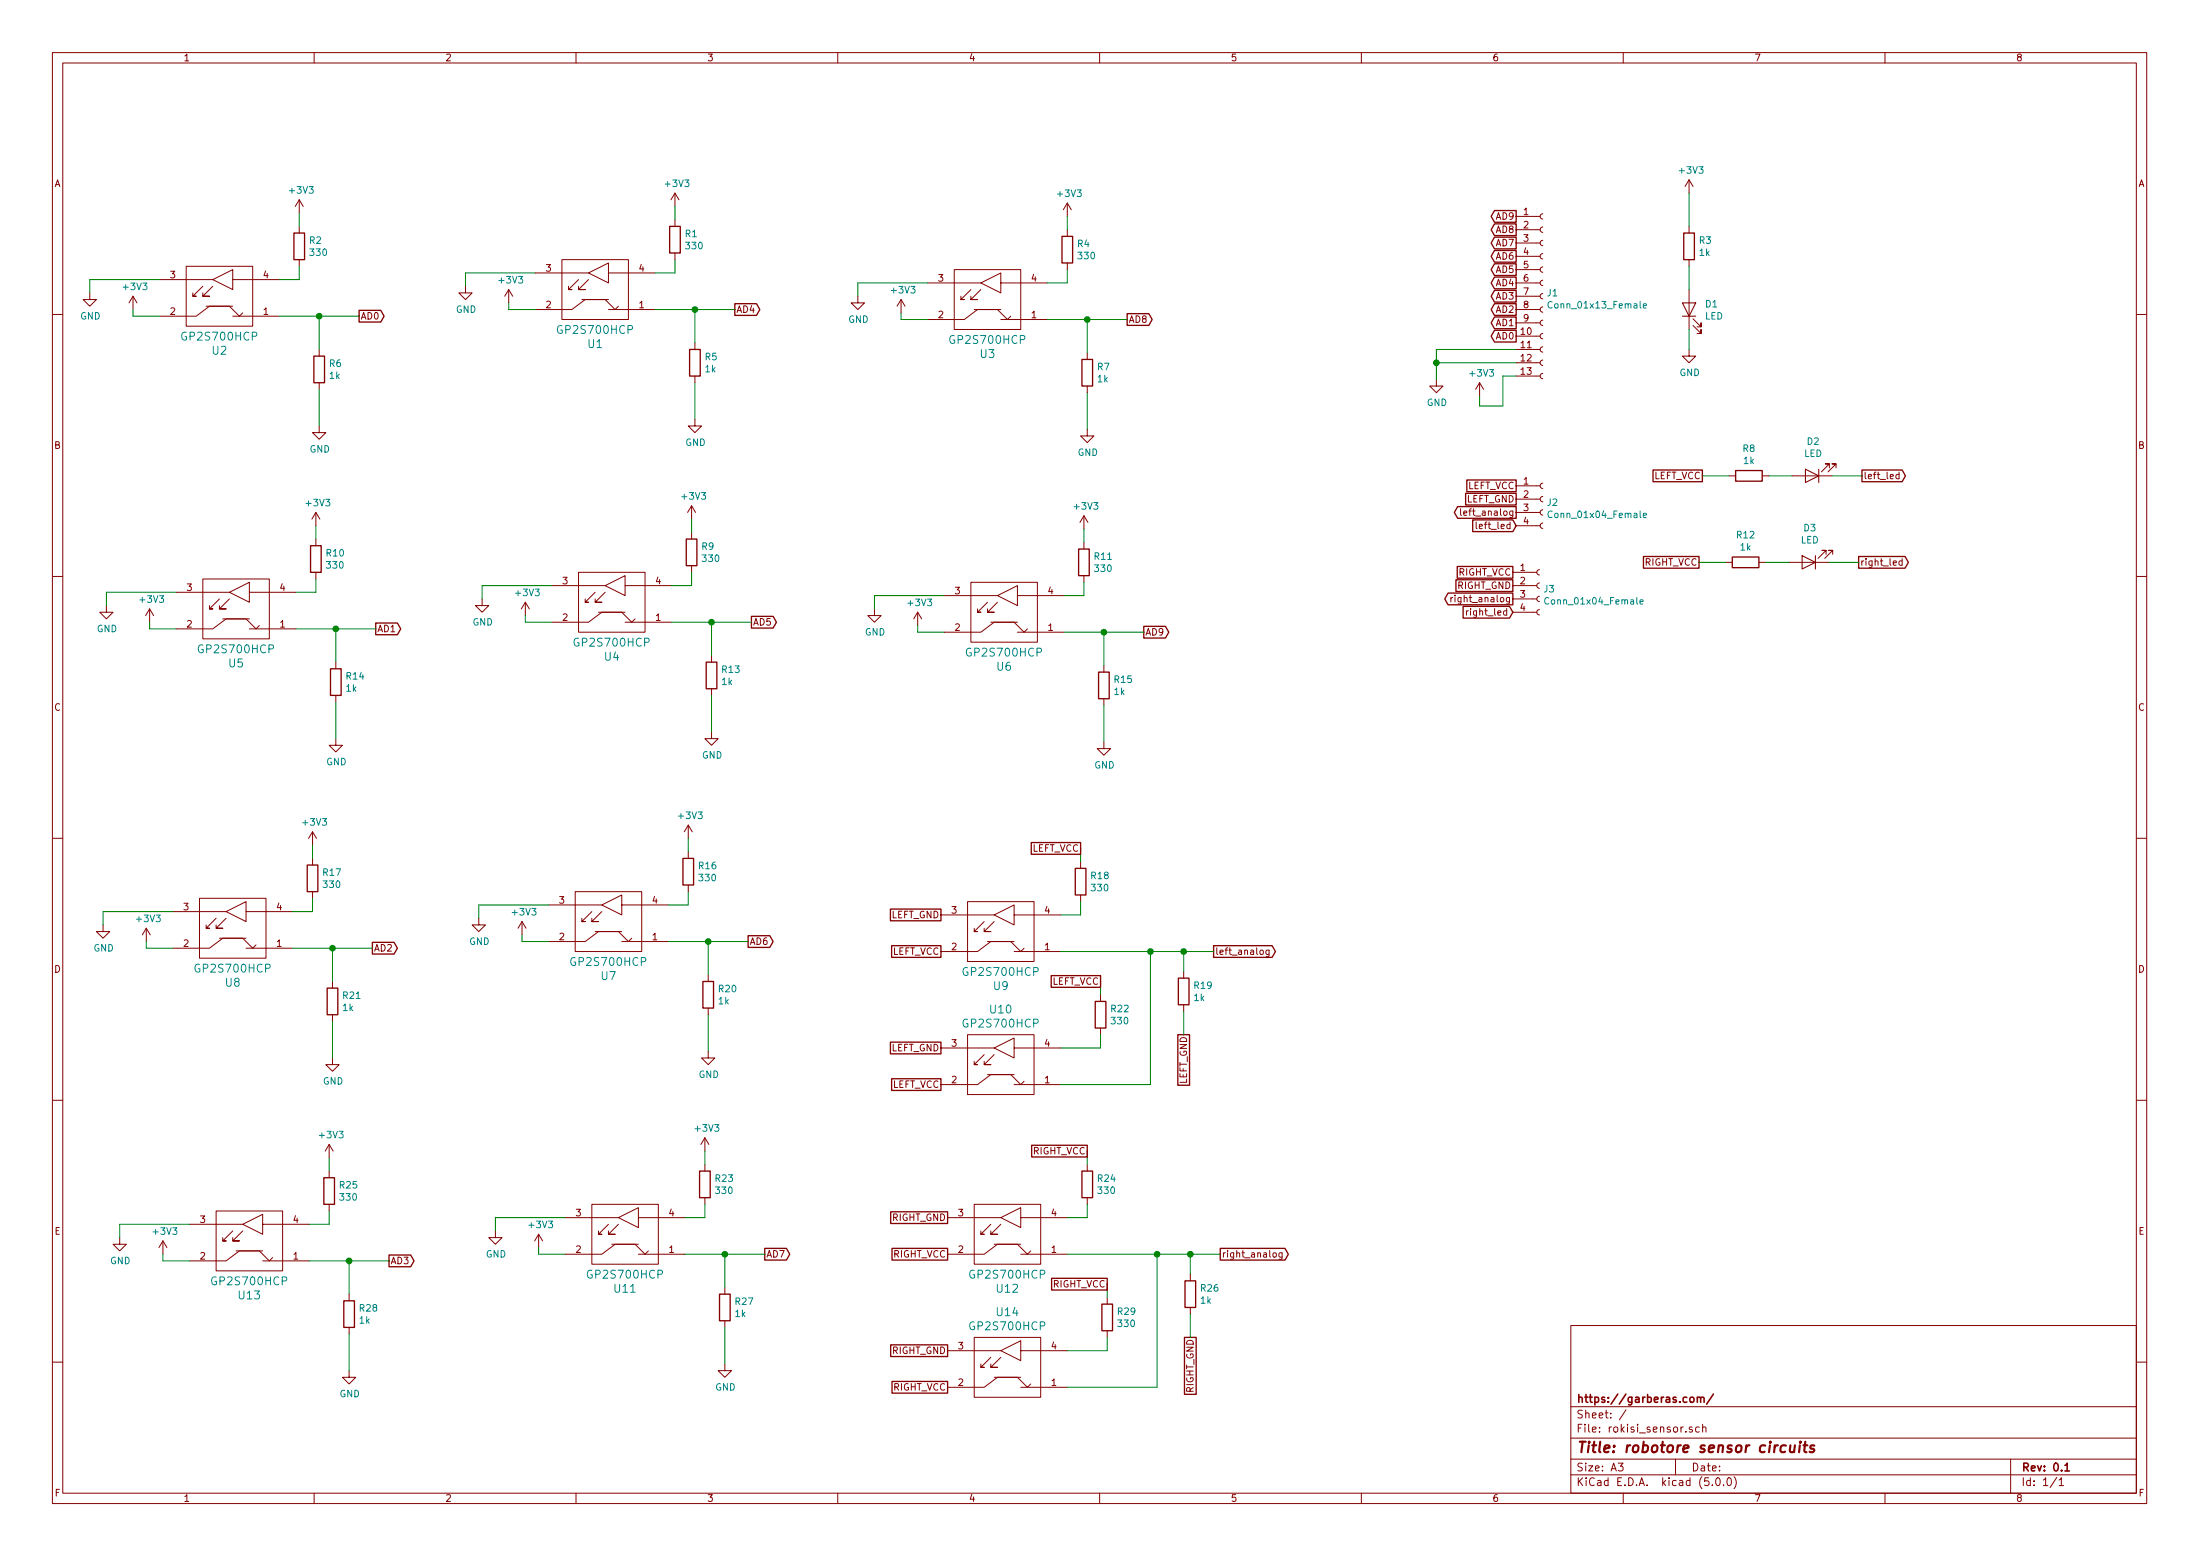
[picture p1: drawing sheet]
EESchema Schematic File Version 4
LIBS:rokisi_sensor-cache
EELAYER 26 0
EELAYER END
$Descr A3 16535 11693
encoding utf-8
Sheet 1 1
Title "robotore sensor circuits"
Date ""
Rev "0.1"
Comp "https://garberas.com/"
Comment1 ""
Comment2 ""
Comment3 ""
Comment4 ""
$EndDescr
$Comp
L gp2s700hcp:GP2S700HCP U2
U 1 1
P 1900 2000
F 0 "U2" H 2150 2637 60  0000 C CNN
F 1 "GP2S700HCP" H 2150 2531 60  0000 C CNN
F 2 "mylib:GP2S700HCP" H 1900 2000 60  0001 C CNN
F 3 "" H 1900 2000 60  0001 C CNN
	1    1900 2000
	-1   0    0    1   
$EndComp
$Comp
L Device:R R6
U 1 1
P 2400 2775
F 0 "R6" H 2470 2821 50  0000 L CNN
F 1 "1k" H 2470 2730 50  0000 L CNN
F 2 "Resistors_SMD:R_0603_HandSoldering" V 2330 2775 50  0001 C CNN
F 3 "~" H 2400 2775 50  0001 C CNN
	1    2400 2775
	1    0    0    -1  
$EndComp
$Comp
L power:GND #PWR0101
U 1 1
P 2400 3200
F 0 "#PWR0101" H 2400 2950 50  0001 C CNN
F 1 "GND" H 2405 3027 50  0000 C CNN
F 2 "" H 2400 3200 50  0001 C CNN
F 3 "" H 2400 3200 50  0001 C CNN
	1    2400 3200
	1    0    0    -1  
$EndComp
$Comp
L power:GND #PWR0102
U 1 1
P 675 2200
F 0 "#PWR0102" H 675 1950 50  0001 C CNN
F 1 "GND" H 680 2027 50  0000 C CNN
F 2 "" H 675 2200 50  0001 C CNN
F 3 "" H 675 2200 50  0001 C CNN
	1    675  2200
	1    0    0    -1  
$EndComp
Wire Wire Line
	1200 2100 675  2100
Wire Wire Line
	675  2100 675  2200
$Comp
L power:+3V3 #PWR0103
U 1 1
P 1000 2325
F 0 "#PWR0103" H 1000 2175 50  0001 C CNN
F 1 "+3V3" H 1015 2498 50  0000 C CNN
F 2 "" H 1000 2325 50  0001 C CNN
F 3 "" H 1000 2325 50  0001 C CNN
	1    1000 2325
	1    0    0    -1  
$EndComp
Wire Wire Line
	1000 2325 1000 2375
Wire Wire Line
	1000 2375 1200 2375
$Comp
L Device:R R2
U 1 1
P 2250 1850
F 0 "R2" H 2320 1896 50  0000 L CNN
F 1 "330" H 2320 1805 50  0000 L CNN
F 2 "Resistors_SMD:R_0603_HandSoldering" V 2180 1850 50  0001 C CNN
F 3 "~" H 2250 1850 50  0001 C CNN
	1    2250 1850
	1    0    0    -1  
$EndComp
$Comp
L power:+3V3 #PWR0104
U 1 1
P 2250 1600
F 0 "#PWR0104" H 2250 1450 50  0001 C CNN
F 1 "+3V3" H 2265 1773 50  0000 C CNN
F 2 "" H 2250 1600 50  0001 C CNN
F 3 "" H 2250 1600 50  0001 C CNN
	1    2250 1600
	1    0    0    -1  
$EndComp
Wire Wire Line
	2250 1600 2250 1700
Wire Wire Line
	2250 2000 2250 2100
Wire Wire Line
	2250 2100 2100 2100
Wire Wire Line
	2100 2375 2400 2375
Wire Wire Line
	2400 2375 2400 2625
Text GLabel 2700 2375 2    50   Output ~ 0
AD0
Wire Wire Line
	2700 2375 2400 2375
Connection ~ 2400 2375
Wire Wire Line
	2400 2925 2400 3200
$Comp
L gp2s700hcp:GP2S700HCP U5
U 1 1
P 2025 4350
F 0 "U5" H 2275 4987 60  0000 C CNN
F 1 "GP2S700HCP" H 2275 4881 60  0000 C CNN
F 2 "mylib:GP2S700HCP" H 2025 4350 60  0001 C CNN
F 3 "" H 2025 4350 60  0001 C CNN
	1    2025 4350
	-1   0    0    1   
$EndComp
$Comp
L Device:R R14
U 1 1
P 2525 5125
F 0 "R14" H 2595 5171 50  0000 L CNN
F 1 "1k" H 2595 5080 50  0000 L CNN
F 2 "Resistors_SMD:R_0603_HandSoldering" V 2455 5125 50  0001 C CNN
F 3 "~" H 2525 5125 50  0001 C CNN
	1    2525 5125
	1    0    0    -1  
$EndComp
$Comp
L power:GND #PWR0105
U 1 1
P 2525 5550
F 0 "#PWR0105" H 2525 5300 50  0001 C CNN
F 1 "GND" H 2530 5377 50  0000 C CNN
F 2 "" H 2525 5550 50  0001 C CNN
F 3 "" H 2525 5550 50  0001 C CNN
	1    2525 5550
	1    0    0    -1  
$EndComp
$Comp
L power:GND #PWR0106
U 1 1
P 800 4550
F 0 "#PWR0106" H 800 4300 50  0001 C CNN
F 1 "GND" H 805 4377 50  0000 C CNN
F 2 "" H 800 4550 50  0001 C CNN
F 3 "" H 800 4550 50  0001 C CNN
	1    800  4550
	1    0    0    -1  
$EndComp
Wire Wire Line
	1325 4450 800  4450
Wire Wire Line
	800  4450 800  4550
$Comp
L power:+3V3 #PWR0107
U 1 1
P 1125 4675
F 0 "#PWR0107" H 1125 4525 50  0001 C CNN
F 1 "+3V3" H 1140 4848 50  0000 C CNN
F 2 "" H 1125 4675 50  0001 C CNN
F 3 "" H 1125 4675 50  0001 C CNN
	1    1125 4675
	1    0    0    -1  
$EndComp
Wire Wire Line
	1125 4675 1125 4725
Wire Wire Line
	1125 4725 1325 4725
$Comp
L Device:R R10
U 1 1
P 2375 4200
F 0 "R10" H 2445 4246 50  0000 L CNN
F 1 "330" H 2445 4155 50  0000 L CNN
F 2 "Resistors_SMD:R_0603_HandSoldering" V 2305 4200 50  0001 C CNN
F 3 "~" H 2375 4200 50  0001 C CNN
	1    2375 4200
	1    0    0    -1  
$EndComp
$Comp
L power:+3V3 #PWR0108
U 1 1
P 2375 3950
F 0 "#PWR0108" H 2375 3800 50  0001 C CNN
F 1 "+3V3" H 2390 4123 50  0000 C CNN
F 2 "" H 2375 3950 50  0001 C CNN
F 3 "" H 2375 3950 50  0001 C CNN
	1    2375 3950
	1    0    0    -1  
$EndComp
Wire Wire Line
	2375 3950 2375 4050
Wire Wire Line
	2375 4350 2375 4450
Wire Wire Line
	2375 4450 2225 4450
Wire Wire Line
	2225 4725 2525 4725
Wire Wire Line
	2525 4725 2525 4975
Text GLabel 2825 4725 2    50   Output ~ 0
AD1
Wire Wire Line
	2825 4725 2525 4725
Connection ~ 2525 4725
Wire Wire Line
	2525 5275 2525 5550
$Comp
L gp2s700hcp:GP2S700HCP U8
U 1 1
P 2000 6750
F 0 "U8" H 2250 7387 60  0000 C CNN
F 1 "GP2S700HCP" H 2250 7281 60  0000 C CNN
F 2 "mylib:GP2S700HCP" H 2000 6750 60  0001 C CNN
F 3 "" H 2000 6750 60  0001 C CNN
	1    2000 6750
	-1   0    0    1   
$EndComp
$Comp
L Device:R R21
U 1 1
P 2500 7525
F 0 "R21" H 2570 7571 50  0000 L CNN
F 1 "1k" H 2570 7480 50  0000 L CNN
F 2 "Resistors_SMD:R_0603_HandSoldering" V 2430 7525 50  0001 C CNN
F 3 "~" H 2500 7525 50  0001 C CNN
	1    2500 7525
	1    0    0    -1  
$EndComp
$Comp
L power:GND #PWR0109
U 1 1
P 2500 7950
F 0 "#PWR0109" H 2500 7700 50  0001 C CNN
F 1 "GND" H 2505 7777 50  0000 C CNN
F 2 "" H 2500 7950 50  0001 C CNN
F 3 "" H 2500 7950 50  0001 C CNN
	1    2500 7950
	1    0    0    -1  
$EndComp
$Comp
L power:GND #PWR0110
U 1 1
P 775 6950
F 0 "#PWR0110" H 775 6700 50  0001 C CNN
F 1 "GND" H 780 6777 50  0000 C CNN
F 2 "" H 775 6950 50  0001 C CNN
F 3 "" H 775 6950 50  0001 C CNN
	1    775  6950
	1    0    0    -1  
$EndComp
Wire Wire Line
	1300 6850 775  6850
Wire Wire Line
	775  6850 775  6950
$Comp
L power:+3V3 #PWR0111
U 1 1
P 1100 7075
F 0 "#PWR0111" H 1100 6925 50  0001 C CNN
F 1 "+3V3" H 1115 7248 50  0000 C CNN
F 2 "" H 1100 7075 50  0001 C CNN
F 3 "" H 1100 7075 50  0001 C CNN
	1    1100 7075
	1    0    0    -1  
$EndComp
Wire Wire Line
	1100 7075 1100 7125
Wire Wire Line
	1100 7125 1300 7125
$Comp
L Device:R R17
U 1 1
P 2350 6600
F 0 "R17" H 2420 6646 50  0000 L CNN
F 1 "330" H 2420 6555 50  0000 L CNN
F 2 "Resistors_SMD:R_0603_HandSoldering" V 2280 6600 50  0001 C CNN
F 3 "~" H 2350 6600 50  0001 C CNN
	1    2350 6600
	1    0    0    -1  
$EndComp
$Comp
L power:+3V3 #PWR0112
U 1 1
P 2350 6350
F 0 "#PWR0112" H 2350 6200 50  0001 C CNN
F 1 "+3V3" H 2365 6523 50  0000 C CNN
F 2 "" H 2350 6350 50  0001 C CNN
F 3 "" H 2350 6350 50  0001 C CNN
	1    2350 6350
	1    0    0    -1  
$EndComp
Wire Wire Line
	2350 6350 2350 6450
Wire Wire Line
	2350 6750 2350 6850
Wire Wire Line
	2350 6850 2200 6850
Wire Wire Line
	2200 7125 2500 7125
Wire Wire Line
	2500 7125 2500 7375
Text GLabel 2800 7125 2    50   Output ~ 0
AD2
Wire Wire Line
	2800 7125 2500 7125
Connection ~ 2500 7125
Wire Wire Line
	2500 7675 2500 7950
$Comp
L gp2s700hcp:GP2S700HCP U13
U 1 1
P 2125 9100
F 0 "U13" H 2375 9737 60  0000 C CNN
F 1 "GP2S700HCP" H 2375 9631 60  0000 C CNN
F 2 "mylib:GP2S700HCP" H 2125 9100 60  0001 C CNN
F 3 "" H 2125 9100 60  0001 C CNN
	1    2125 9100
	-1   0    0    1   
$EndComp
$Comp
L Device:R R28
U 1 1
P 2625 9875
F 0 "R28" H 2695 9921 50  0000 L CNN
F 1 "1k" H 2695 9830 50  0000 L CNN
F 2 "Resistors_SMD:R_0603_HandSoldering" V 2555 9875 50  0001 C CNN
F 3 "~" H 2625 9875 50  0001 C CNN
	1    2625 9875
	1    0    0    -1  
$EndComp
$Comp
L power:GND #PWR0113
U 1 1
P 2625 10300
F 0 "#PWR0113" H 2625 10050 50  0001 C CNN
F 1 "GND" H 2630 10127 50  0000 C CNN
F 2 "" H 2625 10300 50  0001 C CNN
F 3 "" H 2625 10300 50  0001 C CNN
	1    2625 10300
	1    0    0    -1  
$EndComp
$Comp
L power:GND #PWR0114
U 1 1
P 900 9300
F 0 "#PWR0114" H 900 9050 50  0001 C CNN
F 1 "GND" H 905 9127 50  0000 C CNN
F 2 "" H 900 9300 50  0001 C CNN
F 3 "" H 900 9300 50  0001 C CNN
	1    900  9300
	1    0    0    -1  
$EndComp
Wire Wire Line
	1425 9200 900  9200
Wire Wire Line
	900  9200 900  9300
$Comp
L power:+3V3 #PWR0115
U 1 1
P 1225 9425
F 0 "#PWR0115" H 1225 9275 50  0001 C CNN
F 1 "+3V3" H 1240 9598 50  0000 C CNN
F 2 "" H 1225 9425 50  0001 C CNN
F 3 "" H 1225 9425 50  0001 C CNN
	1    1225 9425
	1    0    0    -1  
$EndComp
Wire Wire Line
	1225 9425 1225 9475
Wire Wire Line
	1225 9475 1425 9475
$Comp
L Device:R R25
U 1 1
P 2475 8950
F 0 "R25" H 2545 8996 50  0000 L CNN
F 1 "330" H 2545 8905 50  0000 L CNN
F 2 "Resistors_SMD:R_0603_HandSoldering" V 2405 8950 50  0001 C CNN
F 3 "~" H 2475 8950 50  0001 C CNN
	1    2475 8950
	1    0    0    -1  
$EndComp
$Comp
L power:+3V3 #PWR0116
U 1 1
P 2475 8700
F 0 "#PWR0116" H 2475 8550 50  0001 C CNN
F 1 "+3V3" H 2490 8873 50  0000 C CNN
F 2 "" H 2475 8700 50  0001 C CNN
F 3 "" H 2475 8700 50  0001 C CNN
	1    2475 8700
	1    0    0    -1  
$EndComp
Wire Wire Line
	2475 8700 2475 8800
Wire Wire Line
	2475 9100 2475 9200
Wire Wire Line
	2475 9200 2325 9200
Wire Wire Line
	2325 9475 2625 9475
Wire Wire Line
	2625 9475 2625 9725
Text GLabel 2925 9475 2    50   Output ~ 0
AD3
Wire Wire Line
	2925 9475 2625 9475
Connection ~ 2625 9475
Wire Wire Line
	2625 10025 2625 10300
$Comp
L gp2s700hcp:GP2S700HCP U1
U 1 1
P 4725 1950
F 0 "U1" H 4975 2587 60  0000 C CNN
F 1 "GP2S700HCP" H 4975 2481 60  0000 C CNN
F 2 "mylib:GP2S700HCP" H 4725 1950 60  0001 C CNN
F 3 "" H 4725 1950 60  0001 C CNN
	1    4725 1950
	-1   0    0    1   
$EndComp
$Comp
L Device:R R5
U 1 1
P 5225 2725
F 0 "R5" H 5295 2771 50  0000 L CNN
F 1 "1k" H 5295 2680 50  0000 L CNN
F 2 "Resistors_SMD:R_0603_HandSoldering" V 5155 2725 50  0001 C CNN
F 3 "~" H 5225 2725 50  0001 C CNN
	1    5225 2725
	1    0    0    -1  
$EndComp
$Comp
L power:GND #PWR0117
U 1 1
P 5225 3150
F 0 "#PWR0117" H 5225 2900 50  0001 C CNN
F 1 "GND" H 5230 2977 50  0000 C CNN
F 2 "" H 5225 3150 50  0001 C CNN
F 3 "" H 5225 3150 50  0001 C CNN
	1    5225 3150
	1    0    0    -1  
$EndComp
$Comp
L power:GND #PWR0118
U 1 1
P 3500 2150
F 0 "#PWR0118" H 3500 1900 50  0001 C CNN
F 1 "GND" H 3505 1977 50  0000 C CNN
F 2 "" H 3500 2150 50  0001 C CNN
F 3 "" H 3500 2150 50  0001 C CNN
	1    3500 2150
	1    0    0    -1  
$EndComp
Wire Wire Line
	4025 2050 3500 2050
Wire Wire Line
	3500 2050 3500 2150
$Comp
L power:+3V3 #PWR0119
U 1 1
P 3825 2275
F 0 "#PWR0119" H 3825 2125 50  0001 C CNN
F 1 "+3V3" H 3840 2448 50  0000 C CNN
F 2 "" H 3825 2275 50  0001 C CNN
F 3 "" H 3825 2275 50  0001 C CNN
	1    3825 2275
	1    0    0    -1  
$EndComp
Wire Wire Line
	3825 2275 3825 2325
Wire Wire Line
	3825 2325 4025 2325
$Comp
L Device:R R1
U 1 1
P 5075 1800
F 0 "R1" H 5145 1846 50  0000 L CNN
F 1 "330" H 5145 1755 50  0000 L CNN
F 2 "Resistors_SMD:R_0603_HandSoldering" V 5005 1800 50  0001 C CNN
F 3 "~" H 5075 1800 50  0001 C CNN
	1    5075 1800
	1    0    0    -1  
$EndComp
$Comp
L power:+3V3 #PWR0120
U 1 1
P 5075 1550
F 0 "#PWR0120" H 5075 1400 50  0001 C CNN
F 1 "+3V3" H 5090 1723 50  0000 C CNN
F 2 "" H 5075 1550 50  0001 C CNN
F 3 "" H 5075 1550 50  0001 C CNN
	1    5075 1550
	1    0    0    -1  
$EndComp
Wire Wire Line
	5075 1550 5075 1650
Wire Wire Line
	5075 1950 5075 2050
Wire Wire Line
	5075 2050 4925 2050
Wire Wire Line
	4925 2325 5225 2325
Wire Wire Line
	5225 2325 5225 2575
Text GLabel 5525 2325 2    50   Output ~ 0
AD4
Wire Wire Line
	5525 2325 5225 2325
Connection ~ 5225 2325
Wire Wire Line
	5225 2875 5225 3150
$Comp
L gp2s700hcp:GP2S700HCP U4
U 1 1
P 4850 4300
F 0 "U4" H 5100 4937 60  0000 C CNN
F 1 "GP2S700HCP" H 5100 4831 60  0000 C CNN
F 2 "mylib:GP2S700HCP" H 4850 4300 60  0001 C CNN
F 3 "" H 4850 4300 60  0001 C CNN
	1    4850 4300
	-1   0    0    1   
$EndComp
$Comp
L Device:R R13
U 1 1
P 5350 5075
F 0 "R13" H 5420 5121 50  0000 L CNN
F 1 "1k" H 5420 5030 50  0000 L CNN
F 2 "Resistors_SMD:R_0603_HandSoldering" V 5280 5075 50  0001 C CNN
F 3 "~" H 5350 5075 50  0001 C CNN
	1    5350 5075
	1    0    0    -1  
$EndComp
$Comp
L power:GND #PWR0121
U 1 1
P 5350 5500
F 0 "#PWR0121" H 5350 5250 50  0001 C CNN
F 1 "GND" H 5355 5327 50  0000 C CNN
F 2 "" H 5350 5500 50  0001 C CNN
F 3 "" H 5350 5500 50  0001 C CNN
	1    5350 5500
	1    0    0    -1  
$EndComp
$Comp
L power:GND #PWR0122
U 1 1
P 3625 4500
F 0 "#PWR0122" H 3625 4250 50  0001 C CNN
F 1 "GND" H 3630 4327 50  0000 C CNN
F 2 "" H 3625 4500 50  0001 C CNN
F 3 "" H 3625 4500 50  0001 C CNN
	1    3625 4500
	1    0    0    -1  
$EndComp
Wire Wire Line
	4150 4400 3625 4400
Wire Wire Line
	3625 4400 3625 4500
$Comp
L power:+3V3 #PWR0123
U 1 1
P 3950 4625
F 0 "#PWR0123" H 3950 4475 50  0001 C CNN
F 1 "+3V3" H 3965 4798 50  0000 C CNN
F 2 "" H 3950 4625 50  0001 C CNN
F 3 "" H 3950 4625 50  0001 C CNN
	1    3950 4625
	1    0    0    -1  
$EndComp
Wire Wire Line
	3950 4625 3950 4675
Wire Wire Line
	3950 4675 4150 4675
$Comp
L Device:R R9
U 1 1
P 5200 4150
F 0 "R9" H 5270 4196 50  0000 L CNN
F 1 "330" H 5270 4105 50  0000 L CNN
F 2 "Resistors_SMD:R_0603_HandSoldering" V 5130 4150 50  0001 C CNN
F 3 "~" H 5200 4150 50  0001 C CNN
	1    5200 4150
	1    0    0    -1  
$EndComp
$Comp
L power:+3V3 #PWR0124
U 1 1
P 5200 3900
F 0 "#PWR0124" H 5200 3750 50  0001 C CNN
F 1 "+3V3" H 5215 4073 50  0000 C CNN
F 2 "" H 5200 3900 50  0001 C CNN
F 3 "" H 5200 3900 50  0001 C CNN
	1    5200 3900
	1    0    0    -1  
$EndComp
Wire Wire Line
	5200 3900 5200 4000
Wire Wire Line
	5200 4300 5200 4400
Wire Wire Line
	5200 4400 5050 4400
Wire Wire Line
	5050 4675 5350 4675
Wire Wire Line
	5350 4675 5350 4925
Text GLabel 5650 4675 2    50   Output ~ 0
AD5
Wire Wire Line
	5650 4675 5350 4675
Connection ~ 5350 4675
Wire Wire Line
	5350 5225 5350 5500
$Comp
L gp2s700hcp:GP2S700HCP U7
U 1 1
P 4825 6700
F 0 "U7" H 5075 7337 60  0000 C CNN
F 1 "GP2S700HCP" H 5075 7231 60  0000 C CNN
F 2 "mylib:GP2S700HCP" H 4825 6700 60  0001 C CNN
F 3 "" H 4825 6700 60  0001 C CNN
	1    4825 6700
	-1   0    0    1   
$EndComp
$Comp
L Device:R R20
U 1 1
P 5325 7475
F 0 "R20" H 5395 7521 50  0000 L CNN
F 1 "1k" H 5395 7430 50  0000 L CNN
F 2 "Resistors_SMD:R_0603_HandSoldering" V 5255 7475 50  0001 C CNN
F 3 "~" H 5325 7475 50  0001 C CNN
	1    5325 7475
	1    0    0    -1  
$EndComp
$Comp
L power:GND #PWR0125
U 1 1
P 5325 7900
F 0 "#PWR0125" H 5325 7650 50  0001 C CNN
F 1 "GND" H 5330 7727 50  0000 C CNN
F 2 "" H 5325 7900 50  0001 C CNN
F 3 "" H 5325 7900 50  0001 C CNN
	1    5325 7900
	1    0    0    -1  
$EndComp
$Comp
L power:GND #PWR0126
U 1 1
P 3600 6900
F 0 "#PWR0126" H 3600 6650 50  0001 C CNN
F 1 "GND" H 3605 6727 50  0000 C CNN
F 2 "" H 3600 6900 50  0001 C CNN
F 3 "" H 3600 6900 50  0001 C CNN
	1    3600 6900
	1    0    0    -1  
$EndComp
Wire Wire Line
	4125 6800 3600 6800
Wire Wire Line
	3600 6800 3600 6900
$Comp
L power:+3V3 #PWR0127
U 1 1
P 3925 7025
F 0 "#PWR0127" H 3925 6875 50  0001 C CNN
F 1 "+3V3" H 3940 7198 50  0000 C CNN
F 2 "" H 3925 7025 50  0001 C CNN
F 3 "" H 3925 7025 50  0001 C CNN
	1    3925 7025
	1    0    0    -1  
$EndComp
Wire Wire Line
	3925 7025 3925 7075
Wire Wire Line
	3925 7075 4125 7075
$Comp
L Device:R R16
U 1 1
P 5175 6550
F 0 "R16" H 5245 6596 50  0000 L CNN
F 1 "330" H 5245 6505 50  0000 L CNN
F 2 "Resistors_SMD:R_0603_HandSoldering" V 5105 6550 50  0001 C CNN
F 3 "~" H 5175 6550 50  0001 C CNN
	1    5175 6550
	1    0    0    -1  
$EndComp
$Comp
L power:+3V3 #PWR0128
U 1 1
P 5175 6300
F 0 "#PWR0128" H 5175 6150 50  0001 C CNN
F 1 "+3V3" H 5190 6473 50  0000 C CNN
F 2 "" H 5175 6300 50  0001 C CNN
F 3 "" H 5175 6300 50  0001 C CNN
	1    5175 6300
	1    0    0    -1  
$EndComp
Wire Wire Line
	5175 6300 5175 6400
Wire Wire Line
	5175 6700 5175 6800
Wire Wire Line
	5175 6800 5025 6800
Wire Wire Line
	5025 7075 5325 7075
Wire Wire Line
	5325 7075 5325 7325
Text GLabel 5625 7075 2    50   Output ~ 0
AD6
Wire Wire Line
	5625 7075 5325 7075
Connection ~ 5325 7075
Wire Wire Line
	5325 7625 5325 7900
$Comp
L gp2s700hcp:GP2S700HCP U11
U 1 1
P 4950 9050
F 0 "U11" H 5200 9687 60  0000 C CNN
F 1 "GP2S700HCP" H 5200 9581 60  0000 C CNN
F 2 "mylib:GP2S700HCP" H 4950 9050 60  0001 C CNN
F 3 "" H 4950 9050 60  0001 C CNN
	1    4950 9050
	-1   0    0    1   
$EndComp
$Comp
L Device:R R27
U 1 1
P 5450 9825
F 0 "R27" H 5520 9871 50  0000 L CNN
F 1 "1k" H 5520 9780 50  0000 L CNN
F 2 "Resistors_SMD:R_0603_HandSoldering" V 5380 9825 50  0001 C CNN
F 3 "~" H 5450 9825 50  0001 C CNN
	1    5450 9825
	1    0    0    -1  
$EndComp
$Comp
L power:GND #PWR0129
U 1 1
P 5450 10250
F 0 "#PWR0129" H 5450 10000 50  0001 C CNN
F 1 "GND" H 5455 10077 50  0000 C CNN
F 2 "" H 5450 10250 50  0001 C CNN
F 3 "" H 5450 10250 50  0001 C CNN
	1    5450 10250
	1    0    0    -1  
$EndComp
$Comp
L power:GND #PWR0130
U 1 1
P 3725 9250
F 0 "#PWR0130" H 3725 9000 50  0001 C CNN
F 1 "GND" H 3730 9077 50  0000 C CNN
F 2 "" H 3725 9250 50  0001 C CNN
F 3 "" H 3725 9250 50  0001 C CNN
	1    3725 9250
	1    0    0    -1  
$EndComp
Wire Wire Line
	4250 9150 3725 9150
Wire Wire Line
	3725 9150 3725 9250
$Comp
L power:+3V3 #PWR0131
U 1 1
P 4050 9375
F 0 "#PWR0131" H 4050 9225 50  0001 C CNN
F 1 "+3V3" H 4065 9548 50  0000 C CNN
F 2 "" H 4050 9375 50  0001 C CNN
F 3 "" H 4050 9375 50  0001 C CNN
	1    4050 9375
	1    0    0    -1  
$EndComp
Wire Wire Line
	4050 9375 4050 9425
Wire Wire Line
	4050 9425 4250 9425
$Comp
L Device:R R23
U 1 1
P 5300 8900
F 0 "R23" H 5370 8946 50  0000 L CNN
F 1 "330" H 5370 8855 50  0000 L CNN
F 2 "Resistors_SMD:R_0603_HandSoldering" V 5230 8900 50  0001 C CNN
F 3 "~" H 5300 8900 50  0001 C CNN
	1    5300 8900
	1    0    0    -1  
$EndComp
$Comp
L power:+3V3 #PWR0132
U 1 1
P 5300 8650
F 0 "#PWR0132" H 5300 8500 50  0001 C CNN
F 1 "+3V3" H 5315 8823 50  0000 C CNN
F 2 "" H 5300 8650 50  0001 C CNN
F 3 "" H 5300 8650 50  0001 C CNN
	1    5300 8650
	1    0    0    -1  
$EndComp
Wire Wire Line
	5300 8650 5300 8750
Wire Wire Line
	5300 9050 5300 9150
Wire Wire Line
	5300 9150 5150 9150
Wire Wire Line
	5150 9425 5450 9425
Wire Wire Line
	5450 9425 5450 9675
Text GLabel 5750 9425 2    50   Output ~ 0
AD7
Wire Wire Line
	5750 9425 5450 9425
Connection ~ 5450 9425
Wire Wire Line
	5450 9975 5450 10250
$Comp
L gp2s700hcp:GP2S700HCP U3
U 1 1
P 7675 2025
F 0 "U3" H 7925 2662 60  0000 C CNN
F 1 "GP2S700HCP" H 7925 2556 60  0000 C CNN
F 2 "mylib:GP2S700HCP" H 7675 2025 60  0001 C CNN
F 3 "" H 7675 2025 60  0001 C CNN
	1    7675 2025
	-1   0    0    1   
$EndComp
$Comp
L Device:R R7
U 1 1
P 8175 2800
F 0 "R7" H 8245 2846 50  0000 L CNN
F 1 "1k" H 8245 2755 50  0000 L CNN
F 2 "Resistors_SMD:R_0603_HandSoldering" V 8105 2800 50  0001 C CNN
F 3 "~" H 8175 2800 50  0001 C CNN
	1    8175 2800
	1    0    0    -1  
$EndComp
$Comp
L power:GND #PWR0133
U 1 1
P 8175 3225
F 0 "#PWR0133" H 8175 2975 50  0001 C CNN
F 1 "GND" H 8180 3052 50  0000 C CNN
F 2 "" H 8175 3225 50  0001 C CNN
F 3 "" H 8175 3225 50  0001 C CNN
	1    8175 3225
	1    0    0    -1  
$EndComp
$Comp
L power:GND #PWR0134
U 1 1
P 6450 2225
F 0 "#PWR0134" H 6450 1975 50  0001 C CNN
F 1 "GND" H 6455 2052 50  0000 C CNN
F 2 "" H 6450 2225 50  0001 C CNN
F 3 "" H 6450 2225 50  0001 C CNN
	1    6450 2225
	1    0    0    -1  
$EndComp
Wire Wire Line
	6975 2125 6450 2125
Wire Wire Line
	6450 2125 6450 2225
$Comp
L power:+3V3 #PWR0135
U 1 1
P 6775 2350
F 0 "#PWR0135" H 6775 2200 50  0001 C CNN
F 1 "+3V3" H 6790 2523 50  0000 C CNN
F 2 "" H 6775 2350 50  0001 C CNN
F 3 "" H 6775 2350 50  0001 C CNN
	1    6775 2350
	1    0    0    -1  
$EndComp
Wire Wire Line
	6775 2350 6775 2400
Wire Wire Line
	6775 2400 6975 2400
$Comp
L Device:R R4
U 1 1
P 8025 1875
F 0 "R4" H 8095 1921 50  0000 L CNN
F 1 "330" H 8095 1830 50  0000 L CNN
F 2 "Resistors_SMD:R_0603_HandSoldering" V 7955 1875 50  0001 C CNN
F 3 "~" H 8025 1875 50  0001 C CNN
	1    8025 1875
	1    0    0    -1  
$EndComp
$Comp
L power:+3V3 #PWR0136
U 1 1
P 8025 1625
F 0 "#PWR0136" H 8025 1475 50  0001 C CNN
F 1 "+3V3" H 8040 1798 50  0000 C CNN
F 2 "" H 8025 1625 50  0001 C CNN
F 3 "" H 8025 1625 50  0001 C CNN
	1    8025 1625
	1    0    0    -1  
$EndComp
Wire Wire Line
	8025 1625 8025 1725
Wire Wire Line
	8025 2025 8025 2125
Wire Wire Line
	8025 2125 7875 2125
Wire Wire Line
	7875 2400 8175 2400
Wire Wire Line
	8175 2400 8175 2650
Text GLabel 8475 2400 2    50   Output ~ 0
AD8
Wire Wire Line
	8475 2400 8175 2400
Connection ~ 8175 2400
Wire Wire Line
	8175 2950 8175 3225
$Comp
L gp2s700hcp:GP2S700HCP U6
U 1 1
P 7800 4375
F 0 "U6" H 8050 5012 60  0000 C CNN
F 1 "GP2S700HCP" H 8050 4906 60  0000 C CNN
F 2 "mylib:GP2S700HCP" H 7800 4375 60  0001 C CNN
F 3 "" H 7800 4375 60  0001 C CNN
	1    7800 4375
	-1   0    0    1   
$EndComp
$Comp
L Device:R R15
U 1 1
P 8300 5150
F 0 "R15" H 8370 5196 50  0000 L CNN
F 1 "1k" H 8370 5105 50  0000 L CNN
F 2 "Resistors_SMD:R_0603_HandSoldering" V 8230 5150 50  0001 C CNN
F 3 "~" H 8300 5150 50  0001 C CNN
	1    8300 5150
	1    0    0    -1  
$EndComp
$Comp
L power:GND #PWR0137
U 1 1
P 8300 5575
F 0 "#PWR0137" H 8300 5325 50  0001 C CNN
F 1 "GND" H 8305 5402 50  0000 C CNN
F 2 "" H 8300 5575 50  0001 C CNN
F 3 "" H 8300 5575 50  0001 C CNN
	1    8300 5575
	1    0    0    -1  
$EndComp
$Comp
L power:GND #PWR0138
U 1 1
P 6575 4575
F 0 "#PWR0138" H 6575 4325 50  0001 C CNN
F 1 "GND" H 6580 4402 50  0000 C CNN
F 2 "" H 6575 4575 50  0001 C CNN
F 3 "" H 6575 4575 50  0001 C CNN
	1    6575 4575
	1    0    0    -1  
$EndComp
Wire Wire Line
	7100 4475 6575 4475
Wire Wire Line
	6575 4475 6575 4575
$Comp
L power:+3V3 #PWR0139
U 1 1
P 6900 4700
F 0 "#PWR0139" H 6900 4550 50  0001 C CNN
F 1 "+3V3" H 6915 4873 50  0000 C CNN
F 2 "" H 6900 4700 50  0001 C CNN
F 3 "" H 6900 4700 50  0001 C CNN
	1    6900 4700
	1    0    0    -1  
$EndComp
Wire Wire Line
	6900 4700 6900 4750
Wire Wire Line
	6900 4750 7100 4750
$Comp
L Device:R R11
U 1 1
P 8150 4225
F 0 "R11" H 8220 4271 50  0000 L CNN
F 1 "330" H 8220 4180 50  0000 L CNN
F 2 "Resistors_SMD:R_0603_HandSoldering" V 8080 4225 50  0001 C CNN
F 3 "~" H 8150 4225 50  0001 C CNN
	1    8150 4225
	1    0    0    -1  
$EndComp
$Comp
L power:+3V3 #PWR0140
U 1 1
P 8150 3975
F 0 "#PWR0140" H 8150 3825 50  0001 C CNN
F 1 "+3V3" H 8165 4148 50  0000 C CNN
F 2 "" H 8150 3975 50  0001 C CNN
F 3 "" H 8150 3975 50  0001 C CNN
	1    8150 3975
	1    0    0    -1  
$EndComp
Wire Wire Line
	8150 3975 8150 4075
Wire Wire Line
	8150 4375 8150 4475
Wire Wire Line
	8150 4475 8000 4475
Wire Wire Line
	8000 4750 8300 4750
Wire Wire Line
	8300 4750 8300 5000
Text GLabel 8600 4750 2    50   Output ~ 0
AD9
Wire Wire Line
	8600 4750 8300 4750
Connection ~ 8300 4750
Wire Wire Line
	8300 5300 8300 5575
$Comp
L gp2s700hcp:GP2S700HCP U9
U 1 1
P 7775 6775
F 0 "U9" H 8025 7412 60  0000 C CNN
F 1 "GP2S700HCP" H 8025 7306 60  0000 C CNN
F 2 "mylib:GP2S700HCP" H 7775 6775 60  0001 C CNN
F 3 "" H 7775 6775 60  0001 C CNN
	1    7775 6775
	-1   0    0    1   
$EndComp
$Comp
L Device:R R18
U 1 1
P 8125 6625
F 0 "R18" H 8195 6671 50  0000 L CNN
F 1 "330" H 8195 6580 50  0000 L CNN
F 2 "Resistors_SMD:R_0603_HandSoldering" V 8055 6625 50  0001 C CNN
F 3 "~" H 8125 6625 50  0001 C CNN
	1    8125 6625
	1    0    0    -1  
$EndComp
Wire Wire Line
	8125 6375 8125 6475
Wire Wire Line
	8125 6775 8125 6875
Wire Wire Line
	8125 6875 7975 6875
$Comp
L Connector:Conn_01x13_Female J1
U 1 1
P 11600 2225
F 0 "J1" H 11627 2251 50  0000 L CNN
F 1 "Conn_01x13_Female" H 11627 2160 50  0000 L CNN
F 2 "mylib:FFC-SMD_13P-P0.50_X05B20U13T" H 11600 2225 50  0001 C CNN
F 3 "~" H 11600 2225 50  0001 C CNN
	1    11600 2225
	1    0    0    -1  
$EndComp
$Comp
L Connector:Conn_01x04_Female J2
U 1 1
P 11600 3750
F 0 "J2" H 11627 3726 50  0000 L CNN
F 1 "Conn_01x04_Female" H 11627 3635 50  0000 L CNN
F 2 "Pin_Headers:Pin_Header_Straight_1x04_Pitch2.00mm" H 11600 3750 50  0001 C CNN
F 3 "~" H 11600 3750 50  0001 C CNN
	1    11600 3750
	1    0    0    -1  
$EndComp
$Comp
L power:+3V3 #PWR0141
U 1 1
P 11125 2975
F 0 "#PWR0141" H 11125 2825 50  0001 C CNN
F 1 "+3V3" H 11140 3148 50  0000 C CNN
F 2 "" H 11125 2975 50  0001 C CNN
F 3 "" H 11125 2975 50  0001 C CNN
	1    11125 2975
	1    0    0    -1  
$EndComp
$Comp
L power:GND #PWR0142
U 1 1
P 10800 2850
F 0 "#PWR0142" H 10800 2600 50  0001 C CNN
F 1 "GND" H 10805 2677 50  0000 C CNN
F 2 "" H 10800 2850 50  0001 C CNN
F 3 "" H 10800 2850 50  0001 C CNN
	1    10800 2850
	1    0    0    -1  
$EndComp
Wire Wire Line
	11400 2625 10800 2625
Wire Wire Line
	11400 2725 10800 2725
Text GLabel 11400 3650 0    50   UnSpc ~ 0
LEFT_VCC
Text GLabel 11400 3750 0    50   UnSpc ~ 0
LEFT_GND
Text GLabel 8125 6375 0    50   UnSpc ~ 0
LEFT_VCC
Text GLabel 7075 7150 0    50   UnSpc ~ 0
LEFT_VCC
Text GLabel 7075 6875 0    50   UnSpc ~ 0
LEFT_GND
$Comp
L gp2s700hcp:GP2S700HCP U10
U 1 1
P 7775 7775
F 0 "U10" H 8025 7588 60  0000 C CNN
F 1 "GP2S700HCP" H 8025 7694 60  0000 C CNN
F 2 "mylib:GP2S700HCP" H 7775 7775 60  0001 C CNN
F 3 "" H 7775 7775 60  0001 C CNN
	1    7775 7775
	-1   0    0    1   
$EndComp
Text GLabel 7075 8150 0    50   UnSpc ~ 0
LEFT_VCC
Text GLabel 7075 7875 0    50   UnSpc ~ 0
LEFT_GND
$Comp
L Device:R R22
U 1 1
P 8275 7625
F 0 "R22" H 8345 7671 50  0000 L CNN
F 1 "330" H 8345 7580 50  0000 L CNN
F 2 "Resistors_SMD:R_0603_HandSoldering" V 8205 7625 50  0001 C CNN
F 3 "~" H 8275 7625 50  0001 C CNN
	1    8275 7625
	1    0    0    -1  
$EndComp
Wire Wire Line
	8275 7375 8275 7475
Text GLabel 8275 7375 0    50   UnSpc ~ 0
LEFT_VCC
Wire Wire Line
	7975 7875 8275 7875
Wire Wire Line
	8275 7875 8275 7775
Wire Wire Line
	7975 8150 8650 8150
Wire Wire Line
	8650 8150 8650 7150
Wire Wire Line
	8650 7150 7975 7150
Wire Wire Line
	8650 7150 8900 7150
Connection ~ 8650 7150
$Comp
L Device:R R19
U 1 1
P 8900 7450
F 0 "R19" H 8970 7496 50  0000 L CNN
F 1 "1k" H 8970 7405 50  0000 L CNN
F 2 "Resistors_SMD:R_0603_HandSoldering" V 8830 7450 50  0001 C CNN
F 3 "~" H 8900 7450 50  0001 C CNN
	1    8900 7450
	1    0    0    -1  
$EndComp
Text GLabel 8900 7775 3    50   UnSpc ~ 0
LEFT_GND
Wire Wire Line
	8900 7150 8900 7300
Wire Wire Line
	8900 7600 8900 7775
Text GLabel 9125 7150 2    50   Output ~ 0
left_analog
Wire Wire Line
	8900 7150 9125 7150
Connection ~ 8900 7150
$Comp
L gp2s700hcp:GP2S700HCP U12
U 1 1
P 7825 9050
F 0 "U12" H 8075 9687 60  0000 C CNN
F 1 "GP2S700HCP" H 8075 9581 60  0000 C CNN
F 2 "mylib:GP2S700HCP" H 7825 9050 60  0001 C CNN
F 3 "" H 7825 9050 60  0001 C CNN
	1    7825 9050
	-1   0    0    1   
$EndComp
$Comp
L Device:R R24
U 1 1
P 8175 8900
F 0 "R24" H 8245 8946 50  0000 L CNN
F 1 "330" H 8245 8855 50  0000 L CNN
F 2 "Resistors_SMD:R_0603_HandSoldering" V 8105 8900 50  0001 C CNN
F 3 "~" H 8175 8900 50  0001 C CNN
	1    8175 8900
	1    0    0    -1  
$EndComp
Wire Wire Line
	8175 8650 8175 8750
Wire Wire Line
	8175 9050 8175 9150
Wire Wire Line
	8175 9150 8025 9150
Text GLabel 8175 8650 0    50   UnSpc ~ 0
RIGHT_VCC
Text GLabel 7125 9425 0    50   UnSpc ~ 0
RIGHT_VCC
Text GLabel 7125 9150 0    50   UnSpc ~ 0
RIGHT_GND
$Comp
L gp2s700hcp:GP2S700HCP U14
U 1 1
P 7825 10050
F 0 "U14" H 8075 9863 60  0000 C CNN
F 1 "GP2S700HCP" H 8075 9969 60  0000 C CNN
F 2 "mylib:GP2S700HCP" H 7825 10050 60  0001 C CNN
F 3 "" H 7825 10050 60  0001 C CNN
	1    7825 10050
	-1   0    0    1   
$EndComp
Text GLabel 7125 10425 0    50   UnSpc ~ 0
RIGHT_VCC
Text GLabel 7125 10150 0    50   UnSpc ~ 0
RIGHT_GND
$Comp
L Device:R R29
U 1 1
P 8325 9900
F 0 "R29" H 8395 9946 50  0000 L CNN
F 1 "330" H 8395 9855 50  0000 L CNN
F 2 "Resistors_SMD:R_0603_HandSoldering" V 8255 9900 50  0001 C CNN
F 3 "~" H 8325 9900 50  0001 C CNN
	1    8325 9900
	1    0    0    -1  
$EndComp
Wire Wire Line
	8325 9650 8325 9750
Text GLabel 8325 9650 0    50   UnSpc ~ 0
RIGHT_VCC
Wire Wire Line
	8025 10150 8325 10150
Wire Wire Line
	8325 10150 8325 10050
Wire Wire Line
	8025 10425 8700 10425
Wire Wire Line
	8700 10425 8700 9425
Wire Wire Line
	8700 9425 8025 9425
Wire Wire Line
	8700 9425 8950 9425
Connection ~ 8700 9425
$Comp
L Device:R R26
U 1 1
P 8950 9725
F 0 "R26" H 9020 9771 50  0000 L CNN
F 1 "1k" H 9020 9680 50  0000 L CNN
F 2 "Resistors_SMD:R_0603_HandSoldering" V 8880 9725 50  0001 C CNN
F 3 "~" H 8950 9725 50  0001 C CNN
	1    8950 9725
	1    0    0    -1  
$EndComp
Text GLabel 8950 10050 3    50   UnSpc ~ 0
RIGHT_GND
Wire Wire Line
	8950 9425 8950 9575
Wire Wire Line
	8950 9875 8950 10050
Text GLabel 9175 9425 2    50   Output ~ 0
right_analog
Wire Wire Line
	8950 9425 9175 9425
Connection ~ 8950 9425
Text GLabel 11400 3850 0    50   Output ~ 0
left_analog
Text GLabel 11400 3950 0    50   Input ~ 0
left_led
Text GLabel 12800 3575 0    50   UnSpc ~ 0
LEFT_VCC
$Comp
L Device:R R8
U 1 1
P 13150 3575
F 0 "R8" V 12943 3575 50  0000 C CNN
F 1 "1k" V 13034 3575 50  0000 C CNN
F 2 "Resistors_SMD:R_0603_HandSoldering" V 13080 3575 50  0001 C CNN
F 3 "~" H 13150 3575 50  0001 C CNN
	1    13150 3575
	0    1    1    0   
$EndComp
$Comp
L Device:LED D2
U 1 1
P 13625 3575
F 0 "D2" H 13617 3320 50  0000 C CNN
F 1 "LED" H 13617 3411 50  0000 C CNN
F 2 "LEDs:LED_0603_HandSoldering" H 13625 3575 50  0001 C CNN
F 3 "~" H 13625 3575 50  0001 C CNN
	1    13625 3575
	-1   0    0    1   
$EndComp
Text GLabel 14000 3575 2    50   Output ~ 0
left_led
Wire Wire Line
	13775 3575 14000 3575
Wire Wire Line
	12800 3575 13000 3575
Wire Wire Line
	13300 3575 13475 3575
$Comp
L Connector:Conn_01x04_Female J3
U 1 1
P 11575 4400
F 0 "J3" H 11602 4376 50  0000 L CNN
F 1 "Conn_01x04_Female" H 11602 4285 50  0000 L CNN
F 2 "Pin_Headers:Pin_Header_Straight_1x04_Pitch2.00mm" H 11575 4400 50  0001 C CNN
F 3 "~" H 11575 4400 50  0001 C CNN
	1    11575 4400
	1    0    0    -1  
$EndComp
Text GLabel 11375 4300 0    50   UnSpc ~ 0
RIGHT_VCC
Text GLabel 11375 4400 0    50   UnSpc ~ 0
RIGHT_GND
Text GLabel 11375 4500 0    50   Output ~ 0
right_analog
Text GLabel 11375 4600 0    50   Input ~ 0
right_led
Text GLabel 12775 4225 0    50   UnSpc ~ 0
RIGHT_VCC
$Comp
L Device:R R12
U 1 1
P 13125 4225
F 0 "R12" V 12918 4225 50  0000 C CNN
F 1 "1k" V 13009 4225 50  0000 C CNN
F 2 "Resistors_SMD:R_0603_HandSoldering" V 13055 4225 50  0001 C CNN
F 3 "~" H 13125 4225 50  0001 C CNN
	1    13125 4225
	0    1    1    0   
$EndComp
$Comp
L Device:LED D3
U 1 1
P 13600 4225
F 0 "D3" H 13592 3970 50  0000 C CNN
F 1 "LED" H 13592 4061 50  0000 C CNN
F 2 "LEDs:LED_0603_HandSoldering" H 13600 4225 50  0001 C CNN
F 3 "~" H 13600 4225 50  0001 C CNN
	1    13600 4225
	-1   0    0    1   
$EndComp
Text GLabel 13975 4225 2    50   Output ~ 0
right_led
Wire Wire Line
	13750 4225 13975 4225
Wire Wire Line
	12775 4225 12975 4225
Wire Wire Line
	13275 4225 13450 4225
Text GLabel 11400 1625 0    50   Output ~ 0
AD9
Text GLabel 11400 1725 0    50   Output ~ 0
AD8
Text GLabel 11400 1825 0    50   Output ~ 0
AD7
Text GLabel 11400 2525 0    50   Output ~ 0
AD0
Text GLabel 11400 2425 0    50   Output ~ 0
AD1
Text GLabel 11400 2325 0    50   Output ~ 0
AD2
Text GLabel 11400 2225 0    50   Output ~ 0
AD3
Text GLabel 11400 2125 0    50   Output ~ 0
AD4
Text GLabel 11400 2025 0    50   Output ~ 0
AD5
Text GLabel 11400 1925 0    50   Output ~ 0
AD6
$Comp
L power:+3V3 #PWR0143
U 1 1
P 12700 1450
F 0 "#PWR0143" H 12700 1300 50  0001 C CNN
F 1 "+3V3" H 12715 1623 50  0000 C CNN
F 2 "" H 12700 1450 50  0001 C CNN
F 3 "" H 12700 1450 50  0001 C CNN
	1    12700 1450
	1    0    0    -1  
$EndComp
$Comp
L Device:R R3
U 1 1
P 12700 1850
F 0 "R3" H 12770 1896 50  0000 L CNN
F 1 "1k" H 12770 1805 50  0000 L CNN
F 2 "Resistors_SMD:R_0603_HandSoldering" V 12630 1850 50  0001 C CNN
F 3 "~" H 12700 1850 50  0001 C CNN
	1    12700 1850
	1    0    0    -1  
$EndComp
$Comp
L Device:LED D1
U 1 1
P 12700 2325
F 0 "D1" V 12738 2208 50  0000 R CNN
F 1 "LED" V 12647 2208 50  0000 R CNN
F 2 "LEDs:LED_0603_HandSoldering" H 12700 2325 50  0001 C CNN
F 3 "~" H 12700 2325 50  0001 C CNN
	1    12700 2325
	0    -1   -1   0   
$EndComp
$Comp
L power:GND #PWR0144
U 1 1
P 12700 2625
F 0 "#PWR0144" H 12700 2375 50  0001 C CNN
F 1 "GND" H 12705 2452 50  0000 C CNN
F 2 "" H 12700 2625 50  0001 C CNN
F 3 "" H 12700 2625 50  0001 C CNN
	1    12700 2625
	1    0    0    -1  
$EndComp
Wire Wire Line
	12700 1450 12700 1700
Wire Wire Line
	12700 2000 12700 2175
Wire Wire Line
	12700 2475 12700 2625
Wire Wire Line
	10800 2625 10800 2725
Connection ~ 10800 2725
Wire Wire Line
	10800 2725 10800 2850
Wire Wire Line
	11400 2825 11300 2825
Wire Wire Line
	11300 2825 11300 3050
Wire Wire Line
	11300 3050 11125 3050
Wire Wire Line
	11125 3050 11125 2975
$EndSCHEMATC
